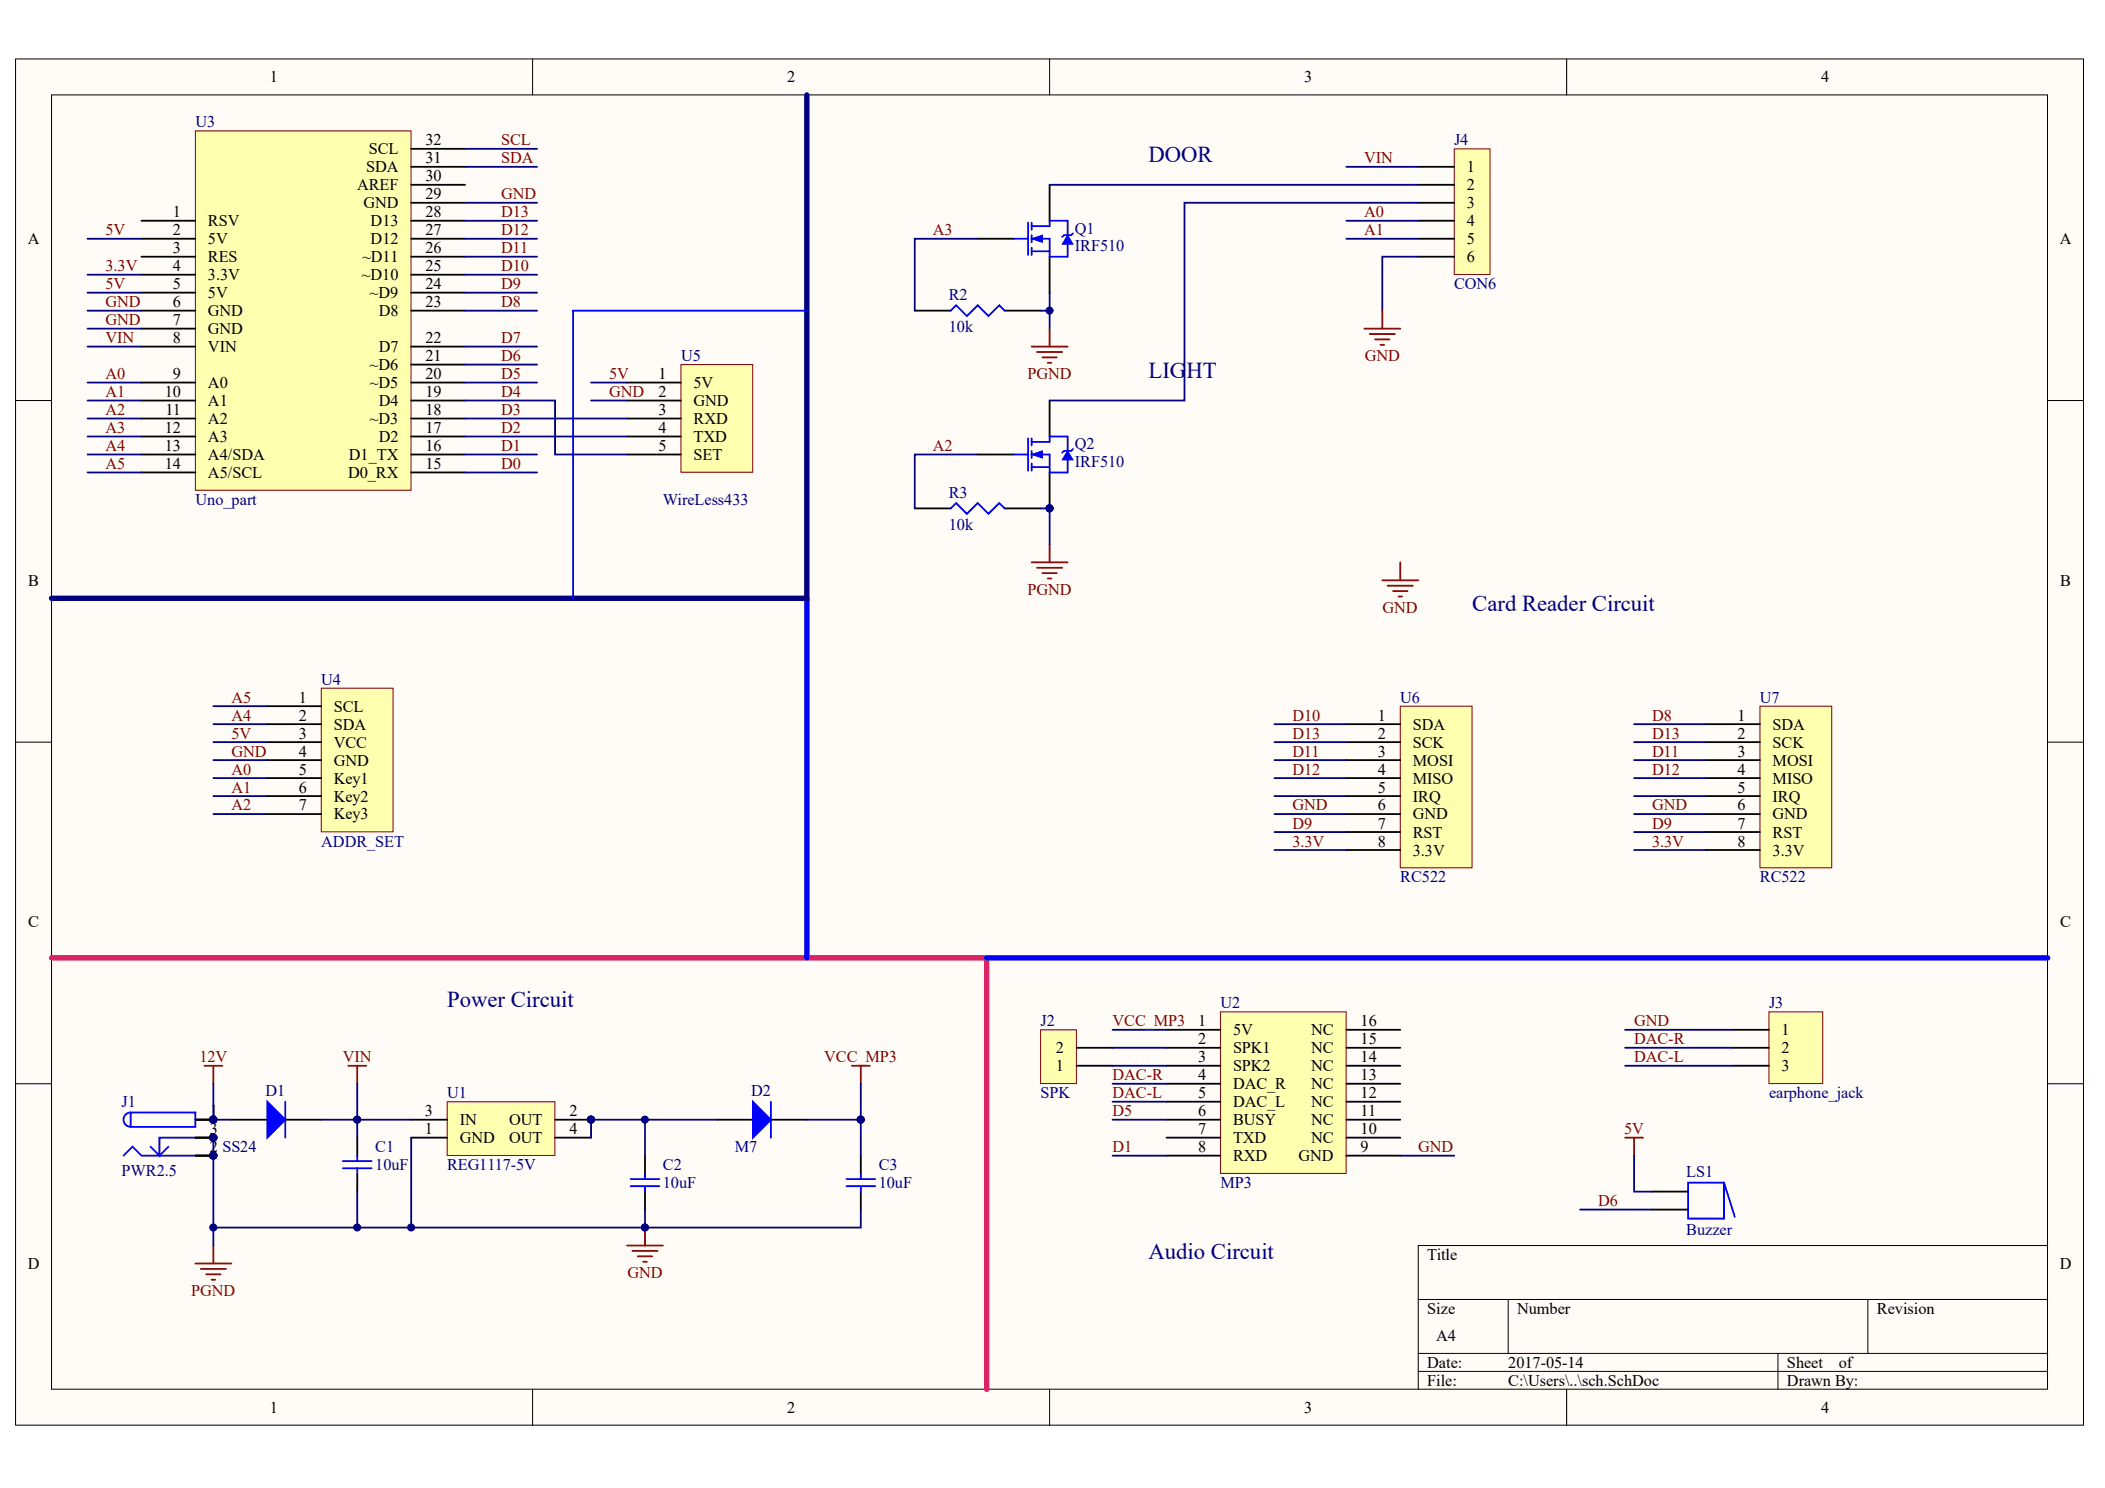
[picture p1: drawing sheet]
# Altium project JailDoor_V01.PrjPCB
1 sheet, 21 parts. Net scope: global (net labels, ports and power ports of the same name join across sheets).
Board file: pcb.PcbDoc

## Sheet sch.SchDoc
size A4

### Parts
C1  value 10uF  [1206]  (hidden comment: Cap Semi)
C2  value 10uF  [1206]  (hidden comment: Cap Semi)
C3  value 10uF  [1206]  (hidden comment: Cap Semi)
D1  SS24  [SMB]
D2  M7  [SMA]
J1  PWR2.5  [KLD-0202_new]
J2  SPK  [DG1282]
J3  earphone_jack  [Phone-Jack]
J4  CON6  [POWER CONN6]
LS1  Buzzer  [BUZZ]
Q1  IRF510  [TO-220]
Q2  IRF510  [TO-220]
R2  10k  [1206]
R3  10k  [1206]
U1  REG1117-5V  [SOT223]
U2  MP3  [MP3]
U3  Uno_part  [UNO]
U4  ADDR_SET  [HDR1X7]
U5  WireLess433  [HDR1X5]
U6  RC522  [HDR1X8]
U7  RC522  [HDR1X8]

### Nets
5V: LS1.1 U3.2(5V) U3.5(5V) U4.3(VCC) U5.1(5V)
12V: D1.A J1.1 J1.1A J1.1B
GND: C1.1 C2.1 C3.1 J1.2 J1.2A J1.2B J1.3 J1.3A J1.3B J3.1 J4.6 Q1.3(S) Q2.3(S) R2.2 R3.2 U1.1(GND) U2.9(GND) U3.6(GND) U3.7(GND) U3.29(GND) U4.4(GND) U5.2(GND) U6.6(GND) U7.6(GND)  [also labelled PGND]
VCC_MP3: C3.2 D2.K U2.1(5V)
VIN: C1.2 D1.K J4.1 U1.3(IN) U3.8(VIN)
3.3V: U3.4(3.3V) U6.8(3.3V) U7.8(3.3V)
A0: J4.4 U3.9(A0) U4.5(Key1)
A1: J4.5 U3.10(A1) U4.6(Key2)
A2: Q2.1(G) R3.1 U3.11(A2) U4.7(Key3)
A3: Q1.1(G) R2.1 U3.12(A3)
A4: U3.13(A4/SDA) U4.2(SDA)
A5: U3.14(A5/SCL) U4.1(SCL)
D0: U3.15(D0_RX)
D1: U2.8(RXD) U3.16(D1_TX)
D2: U3.17(D2) U5.4(TXD)
D3: U3.18(~D3) U5.3(RXD)
D4: U3.19(D4) U5.5(SET)
D5: U2.6(BUSY) U3.20(~D5)
D6: LS1.2 U3.21(~D6)
D7: U3.22(D7)
D8: U3.23(D8) U7.1(SDA)
D9: U3.24(~D9) U6.7(RST) U7.7(RST)
D10: U3.25(~D10) U6.1(SDA)
D11: U3.26(~D11) U6.3(MOSI) U7.3(MOSI)
D12: U3.27(D12) U6.4(MISO) U7.4(MISO)
D13: U3.28(D13) U6.2(SCK) U7.2(SCK)
DAC-L: J3.3 U2.5(DAC_L)
DAC-R: J3.2 U2.4(DAC_R)
SCL: U3.32(SCL)
SDA: U3.31(SDA)
NetC2_2: C2.2 D2.A U1.2(OUT) U1.4(OUT)
NetJ2_1: J2.1 U2.3(SPK2)
NetJ2_2: J2.2 U2.2(SPK1)
NetJ4_2: J4.2 Q1.2(D)
NetJ4_3: J4.3 Q2.2(D)

Not connected (* = marked no-connect by the designer): U2 7(TXD) 10(NC) 11(NC) 12(NC) 13(NC) 14(NC) 15(NC) 16(NC); U3 1(RSV) 3(RES) 30(AREF); U6 5(IRQ); U7 5(IRQ)

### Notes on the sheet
- DOOR
- LIGHT
- Card Reader Circuit
- Power Circuit
- Audio Circuit
- Labels drawn without touching a wire or pin: GND
